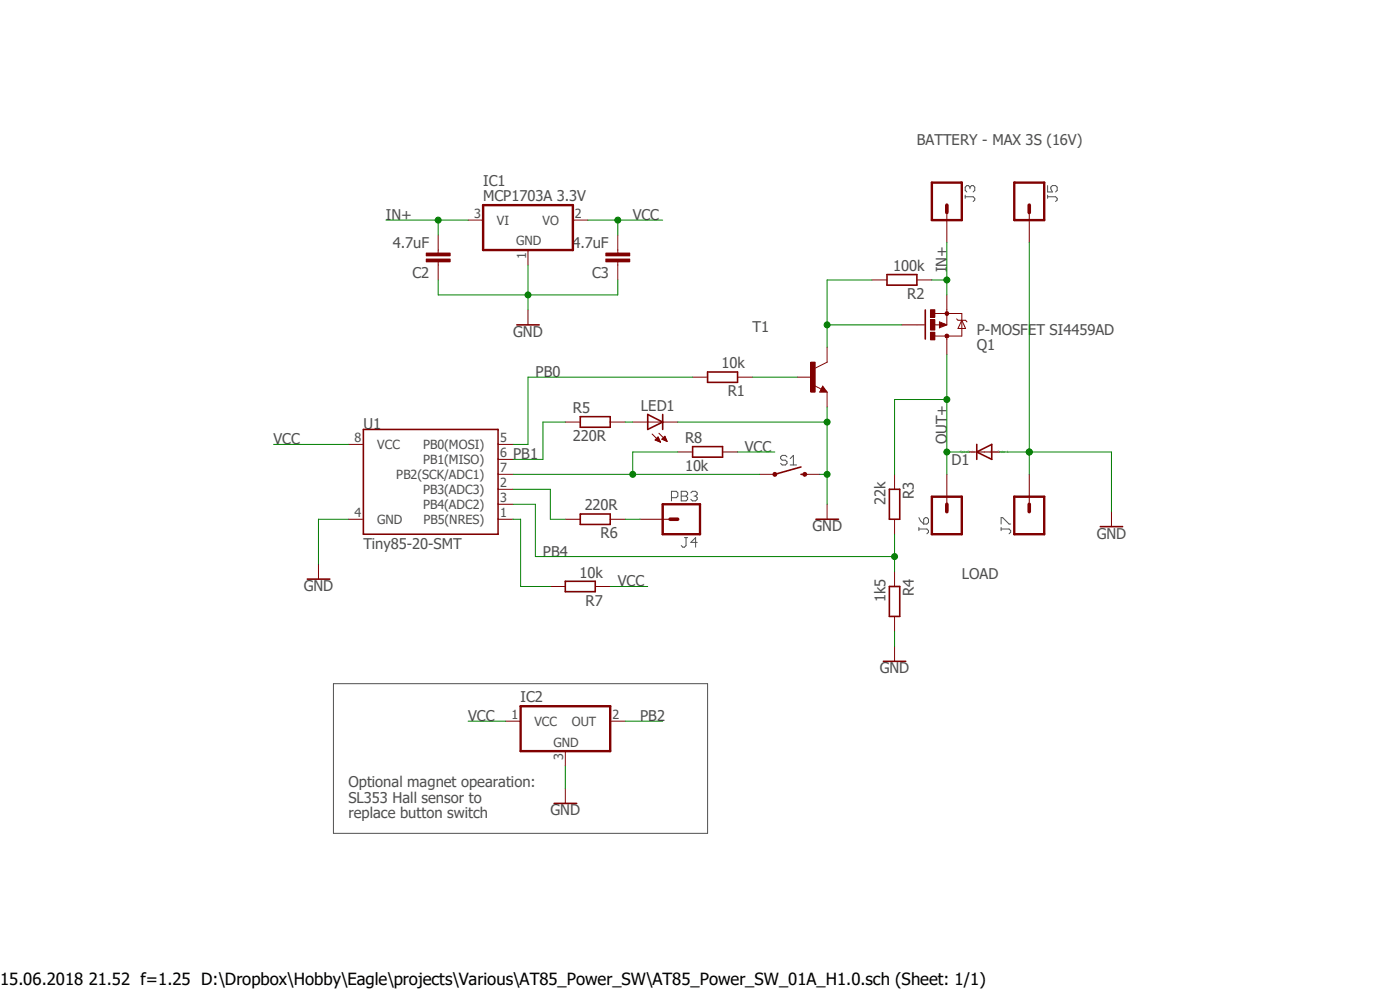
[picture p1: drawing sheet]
<svg xmlns="http://www.w3.org/2000/svg" width="297mm" height="210mm" viewBox="0 0 297 210" stroke-linecap="round" stroke-linejoin="round" font-family="sans-serif">
<path d="M57.3 27.9l182.5 149.1M239.8 27.9l-182.5 149.1" fill="none" stroke="#fff" stroke-width=".21"/>
<g fill="none" stroke="#505050" stroke-width=".21">
<path d="M205.8 39.7l.3-.3h.4l.3 .3v.7l-.3 .3M205.8 39.7l-.4-.3h-.3l-.3 .3v.7l.3 .3M205.8 39.7v.3M222.2 39.4v1.3h1.1l-.4-.7v-.3l.4-.3h.6l.4 .3v.7l-.4 .3M204.8 41.7h1.7l.3 .4v.3l-.3 .4M204.8 41.4v.7M222.2 41.7h1.7l.4 .4v.3l-.4 .4M222.2 41.4v.7M167 96.9l-.4-.3h-.7l-.3 .3v.4l.3 .3h.7l.4 .4v.3l-.4 .3h-.7l-.3-.3M167.6 98.6h1.4M167.6 97.3l.7-.7v2M142.5 105.6h1l.3-.4v-.6l-.3-.4h-1v2.1"/>
<path d="M144.5 104.2h1l.4 .4v.3l-.4 .3 .4 .4v.3l-.4 .4h-1zM144.5 105.2h1M145.2 114h.7M145.5 114v1.7l-.3 .4h-.3l-.4-.4M146.6 104.6l.3-.4h.7l.3 .4v.3l-.3 .3M147.2 105.2h.4M147.6 105.2l.3 .4v.3l-.3 .4h-.7l-.3-.4M147.9 115.1h-1.3l1-1.1v2.1M194.9 112.2h1.7l.4 .4v.3l-.4 .3M194.9 111.9v.7M194.9 109.8l.4 .7 .7 .7M196.3 109.8h.3l.4 .4v.6l-.4 .4h-.6v-1z"/>
<path d="M212.4 112.2h1.7l.3 .4v.3l-.3 .3M212.4 111.2v-1.4h.3l1.4 1.4h.3M212.4 111.9v.7"/>
</g>
<path d="M196.3 65.7v6.2M77.1 91.1h28.6v22.2h-28.6z" fill="none" stroke="#800000" stroke-width=".34"/>
<g fill="none" stroke="#800000" stroke-width=".21">
<path d="M194.5 68.9h1.6M198.3 66.5h5.7v4.8h-5.6M198.3 68.9h1.2M199.3 68.3l1.6 .6-1.6 .7zM200.9 65.7v3.2M200.9 71.3v.8M202.9 67.6l.3 .3h1.7l.2 .4M204 67.9l.9 1.8h-1.7zM73.9 94.3h3.2M105.7 94.3h3.1M105.7 97.5h3.1M73.9 110.2h3.2"/>
<path d="M105.7 110.2h3.1M105.7 100.6h3.1M105.7 103.8h3.1M105.7 107h3.1"/>
</g>
<path d="M199.5 68.6l1.1 .3-1.1 .3v-.3h.3" fill="none" stroke="#800000" stroke-width=".38"/>
<path d="M200.6 66.2h.6l.1 .3-.1 .3-.3 .1-.3-.1z" fill-rule="evenodd" fill="#800000"/>
<path d="M200.6 66.2h.6l.1 .3-.1 .3-.3 .1-.3-.1z" fill="none" stroke="#800000" stroke-width=".21"/>
<circle cx="200.9" cy="71.3" r=".41" fill="#800000"/>
<circle cx="200.9" cy="71.3" r=".41" fill="none" stroke="#800000" stroke-width=".21"/>
<path d="M197.4 65.7h.9v1.6h-.9z" fill-rule="evenodd" fill="#800000"/>
<path d="M197.4 65.7h.9v1.6h-.9z" fill="none" stroke="#800000" stroke-width=".21"/>
<path d="M197.4 70.5h.9v1.6h-.9z" fill-rule="evenodd" fill="#800000"/>
<path d="M197.4 70.5h.9v1.6h-.9z" fill="none" stroke="#800000" stroke-width=".21"/>
<path d="M197.4 67.8h.9v2.2h-.9z" fill-rule="evenodd" fill="#800000"/>
<path d="M99.3 46.7h3.2M112 53v3.2M121.5 46.7h3.2M191.3 68.9h3.2M197.4 67.8h.9v2.2h-.9zM200.9 62.6v3.1M200.9 72.1v3.1" fill="none" stroke="#800000" stroke-width=".21"/>
<path d="M102.5 43.5h19v9.5h-19z" fill="none" stroke="#800000" stroke-width=".51"/>
<path d="M169.9 99.1l-5.5 1.5M169.9 100.6h.8" fill="none" stroke="#800000" stroke-width=".34"/>
<circle cx="164.4" cy="100.6" r=".42" fill="#800000"/>
<circle cx="164.4" cy="100.6" r=".42" fill="none" stroke="#800000" stroke-width=".21"/>
<circle cx="170.7" cy="100.6" r=".42" fill="#800000"/>
<g fill="none" stroke="#800000" stroke-width=".21">
<path d="M93 53v.7M93 55.6v.6M185 59.4h3.2M194.5 59.4h3.2M161.2 100.6h3.2M170.7 100.6h3.2"/>
<circle cx="170.7" cy="100.6" r=".42"/>
</g>
<path d="M188.2 58.3h6.3v2.2h-6.3z" fill="none" stroke="#800000" stroke-width=".34"/>
<path d="M90.4 53.7h5.1v.6h-5.1z" fill-rule="evenodd" fill="#800000"/>
<path d="M90.4 53.7h5.1v.6h-5.1z" fill="none" stroke="#800000" stroke-width=".21"/>
<path d="M90.4 54.9h5.1v.6h-5.1z" fill-rule="evenodd" fill="#800000"/>
<path d="M90.4 54.9h5.1v.6h-5.1zM93 49.9v3.1M93 56.2v3.2M131.1 53v.7M131.1 55.6v.6" fill="none" stroke="#800000" stroke-width=".21"/>
<path d="M128.5 53.7h5.1v.6h-5.1z" fill-rule="evenodd" fill="#800000"/>
<path d="M128.5 53.7h5.1v.6h-5.1z" fill="none" stroke="#800000" stroke-width=".21"/>
<path d="M128.5 54.9h5.1v.6h-5.1z" fill-rule="evenodd" fill="#800000"/>
<path d="M128.5 54.9h5.1v.6h-5.1zM131.1 49.9v3.1M131.1 56.2v3.2M175.5 76.8l-2.6 1.3M172.7 81.8l1.5 .7M174.5 81.9l1 1.3h-1.6z" fill="none" stroke="#800000" stroke-width=".21"/>
<path d="M174.5 82.5l.2 .3h-.5l.3-.6 .7 .8h-1" fill="none" stroke="#800000" stroke-width=".34"/>
<path d="M172 76.8h.9v6.4h-.9z" fill-rule="evenodd" fill="#800000"/>
<g fill="none" stroke="#800000" stroke-width=".21">
<path d="M200.9 45.1v6.3M218.4 45.1v6.3M112 65.7v3.2M172 76.8h.9v6.4h-.9zM175.5 73.7v3.1M119.9 89.5h3.2M129.5 89.5h3.1M134.2 89.5h9.6M138.3 92.1l1.8 1.7M139.1 93.3h.8M139.1 93.4h.8M139.2 93.1h.6"/>
<path d="M139.3 93h.5M139.4 93.5h.6M139.4 92.9h.3M139.6 92.8h.1M139.6 92.7l.5 1.1-1.1-.5zM139.7 93.6h.3M139.8 91.9l1.7 1.7M140 93.8h.1M140.4 93.2l.7-.7 .4 1.1zM140.5 93.1h.8M140.6 93h.7M140.6 93.3h.8"/>
<path d="M140.7 92.9h.5M140.8 92.8h.3M140.9 93.4h.5M141 92.6h.1M141.2 93.5h.3M143.8 95.9h3.1M146.9 80h3.2M153.3 95.9h3.2M156.5 80h3.1M169.2 80h3.1M175.5 83.2v3.2M205.7 95.9h6.3"/>
<path d="M67.6 119.7v3.2M119.9 110.2h3.2M129.5 110.2h3.1M135.8 110.2h6.4M175.5 107v3.2M189.8 100.6v3.2M189.8 110.2v3.1M200.9 100.6v6.4M218.4 100.6v6.4M235.8 108.5v3.2M116.8 124.4h3.1M126.3 124.4h3.2"/>
<path d="M189.8 121.2v3.2M189.8 130.8v3.1M189.8 137.1v3.2M107.3 153h3.1M119.9 159.3v3.2M129.5 153h3.1M119.9 167.3v3.1"/>
</g>
<g fill="none" stroke="#800000" stroke-width=".34">
<path d="M109.6 68.9h4.8M150.1 78.9h6.4v2.2h-6.4zM123.1 88.4h6.4v2.2h-6.4zM137.4 87.9l3.2 1.6-3.2 1.6zM140.6 87.9v3.2M146.9 94.7h6.4v2.3h-6.4zM207.2 95.9l3.2-1.6v3.2zM207.2 94.3v3.2M123.1 109.1h6.4v2.2h-6.4zM173.1 110.2h4.8M188.7 103.8h2.2v6.4h-2.2zM233.4 111.7h4.8"/>
<path d="M65.2 122.9h4.8M119.9 123.3h6.4v2.2h-6.4zM188.7 124.4h2.2v6.4h-2.2zM187.4 140.3h4.8M117.6 170.4h4.7"/>
</g>
<path d="M197.7 38.7h6.3v8h-6.3zM215.2 38.7h6.3v8h-6.3zM140.6 107h7.9v6.3h-7.9zM197.7 105.4h6.3v7.9h-6.3zM215.2 105.4h6.3v7.9h-6.3zM110.4 149.8h19.1v9.5h-19.1z" fill="none" stroke="#800000" stroke-width=".51"/>
<path d="M200.9 43.5v1.6M218.4 43.5v1.6M142.2 110.2h1.6M200.9 107v1.5M218.4 107v1.5" fill="none" stroke="#800000" stroke-width=".76"/>
<path d="M185 59.4h-9.5v14.3M175.5 68.9h15.8" fill="none" stroke="#008000" stroke-width=".21"/>
<circle cx="175.5" cy="68.9" r=".63" fill="#008000"/>
<g fill="none" stroke="#008000" stroke-width=".21">
<path d="M143.8 89.5h31.7M175.5 86.4v20.6"/>
<circle cx="175.5" cy="68.9" r=".63"/>
</g>
<circle cx="175.5" cy="89.5" r=".63" fill="#008000"/>
<g fill="none" stroke="#008000" stroke-width=".21">
<path d="M173.9 100.6h1.6"/>
<circle cx="175.5" cy="89.5" r=".63"/>
</g>
<circle cx="175.5" cy="100.6" r=".63" fill="#008000"/>
<g fill="none" stroke="#008000" stroke-width=".21">
<path d="M218.4 51.4v44.5h17.4v12.6"/>
<circle cx="175.5" cy="100.6" r=".63"/>
</g>
<circle cx="218.4" cy="95.9" r=".63" fill="#008000"/>
<g fill="none" stroke="#008000" stroke-width=".21">
<path d="M212 95.9h6.4v4.7"/>
<circle cx="218.4" cy="95.9" r=".63"/>
</g>
<circle cx="218.4" cy="95.9" r=".63" fill="#008000"/>
<g fill="none" stroke="#008000" stroke-width=".21">
<path d="M93 59.4v3.2h38.1v-3.2M112 56.2v9.5"/>
<circle cx="218.4" cy="95.9" r=".63"/>
</g>
<circle cx="112" cy="62.6" r=".63" fill="#008000"/>
<g fill="none" stroke="#008000" stroke-width=".21">
<path d="M197.7 59.4h3.2M200.9 51.4v11.2M159.6 80h9.6M73.9 110.2h-6.3v9.5M189.8 133.9v3.2M119.9 162.5v4.8"/>
<circle cx="112" cy="62.6" r=".63"/>
</g>
<circle cx="200.9" cy="59.4" r=".63" fill="#008000"/>
<g fill="none" stroke="#008000" stroke-width=".21">
<path d="M81.9 46.7h17.4M93 46.7v3.2"/>
<circle cx="200.9" cy="59.4" r=".63"/>
</g>
<circle cx="93" cy="46.7" r=".63" fill="#008000"/>
<g fill="none" stroke="#008000" stroke-width=".21">
<path d="M143.8 95.9h-9.6v4.7M108.8 100.6h52.4"/>
<circle cx="93" cy="46.7" r=".63"/>
</g>
<circle cx="134.2" cy="100.6" r=".63" fill="#008000"/>
<g fill="none" stroke="#008000" stroke-width=".21">
<path d="M146.9 80h-34.9v14.3h-3.2M200.9 95.9h4.8M189.8 100.6v-15.8h11.1v15.8M132.6 153h8"/>
<circle cx="134.2" cy="100.6" r=".63"/>
</g>
<circle cx="200.9" cy="95.9" r=".63" fill="#008000"/>
<g fill="none" stroke="#008000" stroke-width=".21">
<path d="M200.9 75.2v9.6"/>
<circle cx="200.9" cy="95.9" r=".63"/>
</g>
<circle cx="200.9" cy="84.8" r=".63" fill="#008000"/>
<g fill="none" stroke="#008000" stroke-width=".21">
<path d="M124.7 46.7h15.9M131.1 46.7v3.2"/>
<circle cx="200.9" cy="84.8" r=".63"/>
</g>
<circle cx="131.1" cy="46.7" r=".63" fill="#008000"/>
<g fill="none" stroke="#008000" stroke-width=".21">
<path d="M58 94.3h15.9M156.5 95.9h7.9M108.8 107h4.8v11.1h76.2M189.8 113.3v7.9M129.5 124.4h7.9M99.3 153h8"/>
<circle cx="131.1" cy="46.7" r=".63"/>
</g>
<circle cx="189.8" cy="118.1" r=".63" fill="#008000"/>
<g fill="none" stroke="#008000" stroke-width=".21">
<path d="M119.9 89.5h-4.7v8h-6.4M132.6 89.5h1.6M108.8 103.8h8v6.4h3.1M108.8 110.2h1.6v14.2h6.4M132.6 110.2h3.2"/>
<circle cx="189.8" cy="118.1" r=".63"/>
</g>
<path d="M70.7 145h79.4v31.8h-79.4z" fill="none" stroke="#505050" stroke-width=".21"/>
<text font-size="3.6" x="0" y="208.9">15.06.2018 21.52 f=1.25 D:\Dropbox\Hobby\Eagle\projects\Various\AT85_Power_SW\AT85_Power_SW_01A_H1.0.sch (Sheet: 1/1)</text>
<g font-size="3.1" fill="#505050">
<text x="194.5" y="30.8">BATTERY - MAX 3S (16V)</text>
<text x="102.5" y="39.5">IC1</text>
<text x="81.9" y="46.7">IN+</text>
<text x="102.5" y="42.7">MCP1703A 3.3V</text>
<text x="134.2" y="46.7">VCC</text>
<text x="83.4" y="52.5">4.7uF</text>
<text x="121.4" y="52.5">4.7uF</text>
<text x="87.5" y="58.9">C2</text>
<text x="125.6" y="58.9">C3</text>
<text x="189.5" y="57.4">100k</text>
<text x="200.9" y="57.8" transform="rotate(-90 200.9 57.8)">IN+</text>
<text x="192.5" y="63.5">R2</text>
<text x="108.9" y="71.4">GND</text>
<text x="159.6" y="70.5">T1</text>
<text x="207.2" y="71.1">P-MOSFET SI4459AD</text>
<text x="207.2" y="74.3">Q1</text>
<text x="113.6" y="80">PB0</text>
<text x="153.1" y="78.1">10k</text>
<text x="121.5" y="87.7">R5</text>
<text x="136" y="87.3">LED1</text>
<text x="154.4" y="84.1">R1</text>
<text x="58" y="94.3">VCC</text>
<text x="77.1" y="91.1">U1</text>
<text x="121.5" y="93.6">220R</text>
<text x="145.3" y="94">R8</text>
<text x="158" y="95.9">VCC</text>
<text x="200.9" y="94.3" transform="rotate(-90 200.9 94.3)">OUT+</text>
<text x="108.8" y="97.5">PB1</text>
<text x="145.3" y="100">10k</text>
<text x="201.8" y="98.7">D1</text>
<text x="187.8" y="107.2" transform="rotate(-90 187.8 107.2)">22k</text>
<text x="193.8" y="105.9" transform="rotate(-90 193.8 105.9)">R3</text>
<text x="124" y="108.2">220R</text>
<text x="172.4" y="112.6">GND</text>
<text x="77.1" y="116.5">Tiny85-20-SMT</text>
<text x="115.2" y="118.1">PB4</text>
<text x="127.4" y="114.2">R6</text>
<text x="232.7" y="114.3">GND</text>
<text x="64.4" y="125.4">GND</text>
<text x="122.9" y="122.5">10k</text>
<text x="131.1" y="124.4">VCC</text>
<text x="204" y="122.9">LOAD</text>
<text x="124.2" y="128.5">R7</text>
<text x="187.8" y="127.8" transform="rotate(-90 187.8 127.8)">1k5</text>
<text x="193.8" y="126.5" transform="rotate(-90 193.8 126.5)">R4</text>
<text x="186.6" y="142.8">GND</text>
<text x="110.4" y="149">IC2</text>
<text x="99.3" y="153">VCC</text>
<text x="135.8" y="153">PB2</text>
<text x="73.9" y="166.9">Optional magnet opearation:</text>
<text x="73.9" y="170.3">SL353 Hall sensor to</text>
<text x="73.9" y="173.6">replace button switch</text>
<text x="116.8" y="173">GND</text>
</g>
<g font-size="2.7" fill="#505050">
<text x="100.6" y="46.2">3</text>
<text x="105.4" y="47.6">VI</text>
<text x="115.1" y="47.6">VO</text>
<text x="122" y="46.2">2</text>
<text x="109.5" y="52.1">GND</text>
<text x="111.6" y="54.9" transform="rotate(-90 111.6 54.9)">1</text>
<text x="75.2" y="93.9">8</text>
<text x="80" y="95.3">VCC</text>
<text x="89.7" y="95.3">PB0(MOSI)</text>
<text x="106.1" y="93.9">5</text>
<text x="84.1" y="101.6">PB2(SCK/ADC1)</text>
<text x="89.7" y="98.4">PB1(MISO)</text>
<text x="106.1" y="97">6</text>
<text x="106.1" y="100.2">7</text>
<text x="89.7" y="104.8">PB3(ADC3)</text>
<text x="89.7" y="107.9">PB4(ADC2)</text>
<text x="106.1" y="103.4">2</text>
<text x="106.1" y="106.5">3</text>
<text x="75.2" y="109.7">4</text>
<text x="80" y="111.1">GND</text>
<text x="89.8" y="111.1">PB5(NRES)</text>
<text x="106.1" y="109.7">1</text>
<text x="108.5" y="152.5">1</text>
<text x="113.4" y="153.9">VCC</text>
<text x="121.3" y="153.9">OUT</text>
<text x="129.9" y="152.5">2</text>
<text x="117.4" y="158.4">GND</text>
<text x="119.5" y="161.2" transform="rotate(-90 119.5 161.2)">3</text>
</g>
<g font-size=".7" fill="#505050">
<text x="203.7" y="96.1">SpiceOrder 2</text>
<text x="210.1" y="96.1">SpiceOrder 1</text>
</g>
</svg>
